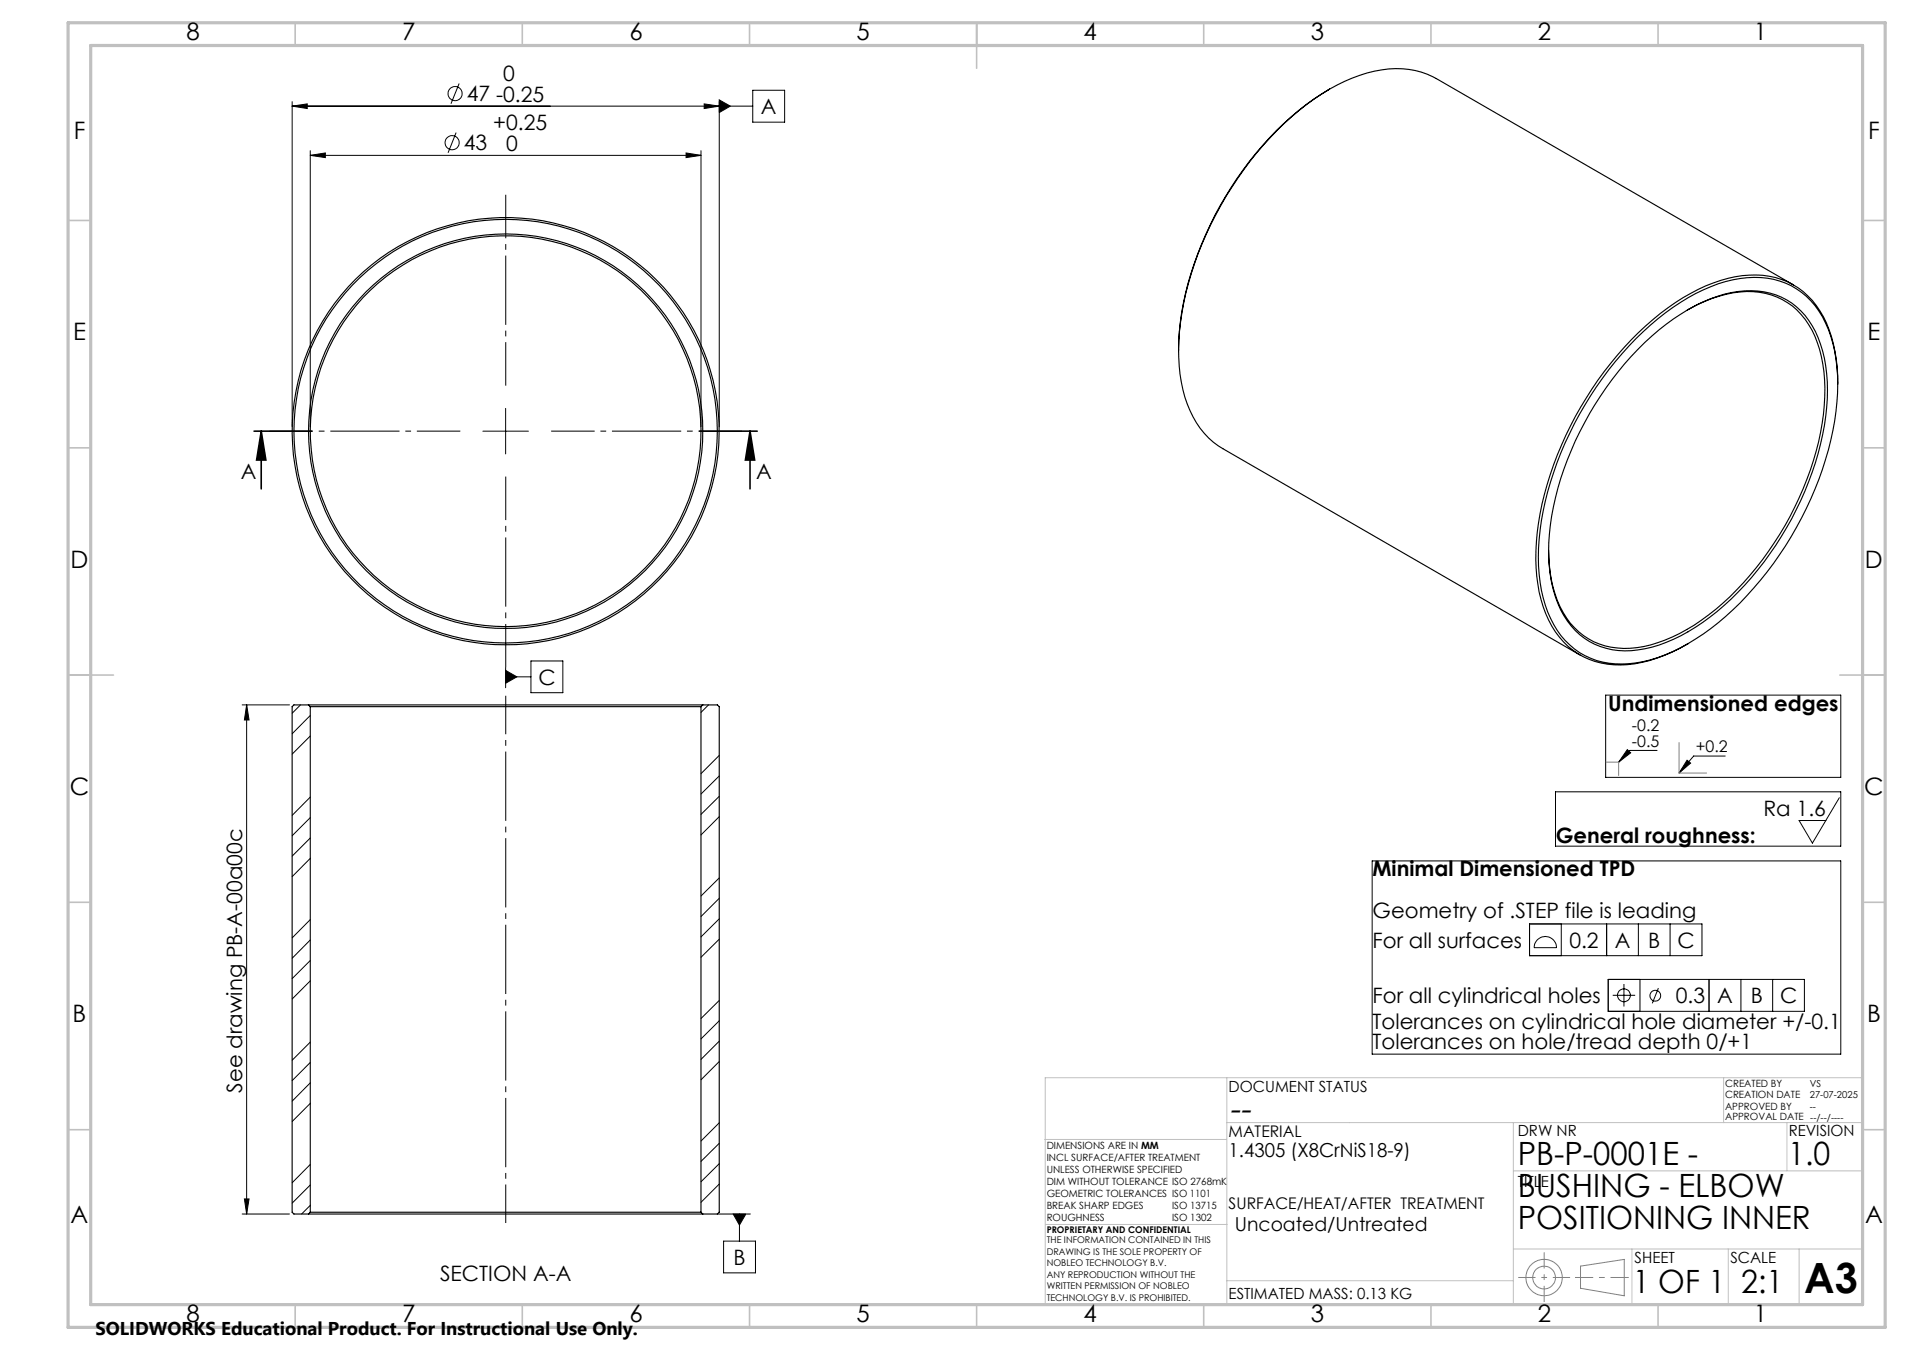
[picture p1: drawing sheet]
<svg xmlns="http://www.w3.org/2000/svg" width="420mm" height="297mm" viewBox="0 0 420 297" stroke-linecap="round" stroke-linejoin="round" font-family="sans-serif">
<g fill="none" stroke="#000" stroke-width=".22">
<path d="M101.1 18.4l-1.8 4.4M165.7 19.9h7v7h-7zM64.3 23.4l3.3-.5v1zM64.3 22.4v71.5M64.3 23.4h101.4M68.3 34.2l3.3-.5v1zM68.3 33.2v60.7M68.3 34.2h86M100.4 29.2l-1.8 4.4M151 33.7l3.3 .5-3.3 .5zM154.3 33.2v60.7M155 22.9l3.3 .5-3.3 .5z"/>
<path d="M158.3 22l2.5 1.4-2.5 1.4zM158.3 22.4v71.5M106.3 94.9h10M111.3 89.8v10.1M53.3 155.1h10.4M54.3 155.1l.5 3.3h-1zM54.3 155.1v112M66.1 155.1l-1.8 1.8M68.3 157.4l-4 4M111.3 147.5l2.5 1.4-2.5 1.4zM111.3 146.9v4.4M111.3 148.9h5.6"/>
<path d="M116.9 145.4h7v7h-7zM156 155.1l-1.7 1.6M353.4 152.9h51.8v18.1h-51.8zM68.3 175.4l-4 4M68.3 179.9l-4 4M68.3 161.9l-4 4M158.3 166.2l-4 4M158.3 170.7l-4 4M158.3 175.2l-4 4M158.3 179.7l-4 4M342.4 174.2h62.8v12h-62.8zM358.2 164.9l.8 .7-2.7 2.1z"/>
<path d="M364.8 165.1h-6l-2.5 2.6M371.4 167.2l.7 .7-2.5 2.2zM379.8 166.3h-7l-3.2 3.8M404.9 175.5l-5.9 10-3-5h5.9M68.3 184.4l-4 3.9M68.3 188.8l-4 4.1M158.3 193.1l-4 4M158.3 197.6l-4 4M302 189.4h103.2v42.5h-103.2zM68.3 202.3l-4 4M68.3 206.8l-4 4M68.3 211.3l-4 4"/>
<path d="M68.3 215.8l-4 4M158.3 202.1l-4 4M158.3 206.6l-4 4M336.7 203.3h37.9v7h-37.9zM338.3 206.8a2.45 2.45 0 0 1 2.8-.6 2.45 2.45 0 0 1 1.5 2.3h-4.9a2.48 2.48 0 0 1 .6-1.7zM343.7 203.3v7M353.7 203.3v7M354 215.5h43.2v7h-43.2zM355 219h4.9M357.5 216.5v4.9M360.6 203.3v7M361 215.5v7"/>
<path d="M365.1 217.4l-1.4 3.3M367.6 203.3v7M376.2 215.5v7M383.2 215.5v7M390.2 215.5v7M68.3 229.3l-4 4M68.3 233.7l-4 4M68.3 238.2l-4 4M158.3 220.1l-4 4M158.3 224.6l-4 4M158.3 229.1l-4 4M158.3 233.5l-4 4.1"/>
<path d="M68.3 256.2l-4 4M68.3 242.7l-4 4M158.3 247l-4 4M158.3 251.5l-4 4M158.3 256l-4 4M53.3 267.1h10.4M53.8 263.8h1l-.5 3.3zM68.3 260.7l-4 4M68.3 265.2l-1.9 1.9M157.9 267.1h7.3M158.3 260.5l-4 4M159.3 273h7v7h-7z"/>
<path d="M161.4 267.1h2.8l-1.4 2.4zM162.8 267.1v5.9"/>
<circle cx="99.5" cy="31.4" r="1.55"/>
<circle cx="100.2" cy="20.6" r="1.55"/>
<circle cx="357.5" cy="219" r="1.41"/>
<circle cx="364.4" cy="219.1" r="1.19"/>
</g>
<g fill="none" stroke="#808080" stroke-width=".22">
<path d="M353.6 167.7h2.7v2.9M369.6 163.4v6.7h6.1M347.9 278.5l9.6-1.4v8l-9.6-1.7z"/>
<circle cx="339.9" cy="281" r="2.51"/>
<circle cx="339.9" cy="281.1" r="4"/>
</g>
<path d="M334.2 281h11.4" fill="none" stroke="#808080" stroke-width=".22" stroke-dasharray="15.2 1.3 1.3 1.3" stroke-dashoffset="11.4" stroke-linecap="butt"/>
<path d="M339.9 275.5v10.9" fill="none" stroke="#808080" stroke-width=".22" stroke-dasharray="15.2 1.3 1.3 1.3" stroke-dashoffset="11.7" stroke-linecap="butt"/>
<path d="M346.7 281h11.8" fill="none" stroke="#808080" stroke-width=".22" stroke-dasharray="15.2 1.3 1.3 1.3" stroke-dashoffset="11.2" stroke-linecap="butt"/>
<g fill="none" stroke="#c0c0c0" stroke-width=".22">
<path d="M270.1 237.1v49.9M379.4 237.1v9.9M410.1 237.1h-180v49.9M230 250.7h40M270.1 247h140M333.1 257.6h77M333.1 247v40M393.3 247v10.6M230.2 269.4h39.9M333.1 274.8h77M359.2 274.8v12.2M380.4 274.8v12.2"/>
<path d="M396 274.8v12.2M270.1 281.8h63"/>
</g>
<g fill="none" stroke="#c0c0c0" stroke-width=".35">
<path d="M65 5v5M115 5v5M165 5v5M215 5v10M265 5v5M315 5v5M365 5v5M15 48.5h5M410 48.5h5M15 98.5h5M410 98.5h5M15 148.5h10"/>
<path d="M405 148.5h10M15 198.5h5M410 198.5h5M15 248.5h5M410 248.5h5M65 287v5M115 287v5M165 287v5M215 287v5M265 287v5M315 287v5M365 287v5"/>
</g>
<path d="M15 5h400v287h-400zM20 10h390v277h-390z" fill="none" stroke="#c0c0c0" stroke-width=".7"/>
<g fill="#000">
<path d="M64.3 23.4l3.3-.5v1zM155 22.9l3.3 .5-3.3 .5zM68.3 34.2l3.3-.5v1zM151 33.7l3.3 .5-3.3 .5zM111.3 147.5l2.5 1.4-2.5 1.4zM158.3 22l2.5 1.4-2.5 1.4zM161.4 267.1l1.4 2.4 1.4-2.4z"/>
<path d="M165.1 94.9l1 6.3h-2zM57.5 94.9l1 6.3h-2z"/>
<path d="M54.3 155.1l.5 3.3h-1zM53.8 263.8h1l-.5 3.3z"/>
<path d="M371.4 167.2l.7 .7-2.5 2.2zM358.2 164.9l.8 .7-2.7 2.1z"/>
</g>
<g fill="none" stroke="#000" stroke-width=".25">
<path d="M292.7 19.6a69.5 69.5 0 0 0-25.1 27.7 67 67 0 0 0-8.2 29.4 29.3 29.3 0 0 0 4.8 17.5 16.2 16.2 0 0 0 5 4.5l78.6 45.4M292.7 19.6a28.5 28.5 0 0 1 17.4-4.3 16.7 16.7 0 0 1 6.1 2l78.6 45.4M292.7 19.6a66.3 66.3 0 0 0-23 23.8 68.2 68.2 0 0 0-10.3 33.5v.3M360.2 74.5a47.4 47.4 0 0 1 19.6-12.6 19.2 19.2 0 0 1 15.7 1.7 19.4 19.4 0 0 1 8 12 46.6 46.6 0 0 1-1 23.4 76.1 76.1 0 0 1-25.9 39.3 36.2 36.2 0 0 1-18 7.7 16.6 16.6 0 0 1-17.3-10 37.2 37.2 0 0 1-2-21.5 76.6 76.6 0 0 1 20.9-40zM362.1 75.3a40.6 40.6 0 0 1 19-10.9 16.2 16.2 0 0 1 16.2 5 25.6 25.6 0 0 1 5 16.4 63.7 63.7 0 0 1-10.2 32.2 60.8 60.8 0 0 1-22.1 21.9 24.7 24.7 0 0 1-15.1 3 15.9 15.9 0 0 1-12.5-11.5 40.1 40.1 0 0 1 0-21.9 72.4 72.4 0 0 1 19.7-34.2zM371.4 68.2a27.5 27.5 0 0 1 14.5-4 15.4 15.4 0 0 1 13.6 9.8 36.4 36.4 0 0 1 1.3 21.1 70.1 70.1 0 0 1-24.7 40.2 33.3 33.3 0 0 1-17.3 7.3 15.6 15.6 0 0 1-16-10.5 30.1 30.1 0 0 1-1.9-11M404.5 84.5a31 31 0 0 0-3.9-16.1 16.7 16.7 0 0 0-17.1-7.8 38.9 38.9 0 0 0-19.6 9.7 76.1 76.1 0 0 0-25.5 46.8 35.7 35.7 0 0 0 2.5 19.3 16.8 16.8 0 0 0 17.4 9.8 32.7 32.7 0 0 0 13.3-4.6M67.9 155.1h86.8M67.9 155.1h-3.2l-.4 .4v111.2l.4 .4h3.2M67.9 155.1l.4 .4M68.3 155.5h86M68.3 155.5v111.2"/>
<path d="M154.3 155.5v111.2M154.7 155.1h3.2l.4 .4v111.2l-.4 .4h-3.2M154.7 155.1l-.4 .4M67.9 267.1h86.8M68.3 266.7h86M68.3 266.7l-.4 .4M154.3 266.7l.4 .4"/>
<circle cx="111.3" cy="94.9" r="46.6"/>
<circle cx="111.3" cy="94.9" r="47"/>
<circle cx="111.3" cy="94.9" r="43.4"/>
<circle cx="111.3" cy="94.9" r="43"/>
</g>
<path d="M55.9 94.9h12.7M57.5 94.9l1 6.3h-2zM57.5 94.9v12.7M154 94.9h12.7M165.1 94.9l1 6.3h-2zM165.1 94.9v12.7" fill="none" stroke="#000" stroke-width=".35"/>
<path d="M101.3 94.8h-42M111.3 84.8v-42M121.3 94.8h42M111.3 104.8v42" fill="none" stroke="#000" stroke-width=".22" stroke-dasharray="15.2 1.3 1.3 1.3" stroke-dashoffset="5.7" stroke-linecap="butt"/>
<path d="M111.3 269.1v-116" fill="none" stroke="#000" stroke-width=".22" stroke-dasharray="15.2 1.3 1.3 1.3" stroke-dashoffset="6.8" stroke-linecap="butt"/>
<text font-size="9.2" x="397.2" y="284.5">A3</text>
<text font-size="7.3" x="270.4" y="246.3">--</text>
<g font-size="7.1">
<text x="334.1" y="256.2">PB-P-0001E -</text>
<text x="393.6" y="256.2">1.0</text>
<text x="334.1" y="263.3">BUSHING - ELBOW</text>
<text x="334.1" y="270.3">POSITIONING INNER</text>
<text x="359.4" y="284.5">1 OF 1</text>
<text x="383.3" y="284.5">2:1</text>
</g>
<g font-size="5.3">
<text x="41" y="8.9">8</text>
<text x="88.5" y="8.9">7</text>
<text x="138.5" y="8.9">6</text>
<text x="188.5" y="8.9">5</text>
<text x="238.5" y="8.9">4</text>
<text x="288.5" y="8.9">3</text>
<text x="338.5" y="8.9">2</text>
<text x="386" y="8.9">1</text>
<text x="16.2" y="30.7">F</text>
<text x="411.2" y="30.7">F</text>
<text x="16.1" y="74.9">E</text>
<text x="411.1" y="74.9">E</text>
<text x="15.5" y="124.9">D</text>
<text x="410.5" y="124.9">D</text>
<text x="15.4" y="174.9">C</text>
<text x="410.4" y="174.9">C</text>
<text x="16" y="224.9">B</text>
<text x="411" y="224.9">B</text>
<text x="15.5" y="269.2">A</text>
<text x="410.5" y="269.2">A</text>
<text x="41" y="290.9">8</text>
<text x="88.5" y="290.9">7</text>
<text x="138.5" y="290.9">6</text>
<text x="188.5" y="290.9">5</text>
<text x="238.5" y="290.9">4</text>
<text x="288.5" y="290.9">3</text>
<text x="338.5" y="290.9">2</text>
<text x="386" y="290.9">1</text>
</g>
<g font-size="4.7">
<text x="110.8" y="17.8">0</text>
<text x="102.8" y="22.3">47 -0.25</text>
<text x="108.6" y="28.6">+0.25</text>
<text x="167.5" y="25.1">A</text>
<text x="102.1" y="33.1">43</text>
<text x="111.4" y="33.1">0</text>
<text x="53" y="105.4">A</text>
<text x="166.4" y="105.4">A</text>
<text x="118.5" y="150.6">C</text>
<text x="354" y="156.4">Undimensioned edges</text>
<text x="388.2" y="179.5">Ra 1.6</text>
<text x="342.5" y="185.5">General roughness:</text>
<text x="302.1" y="192.8">Minimal Dimensioned TPD</text>
<text x="302.1" y="201.9">Geometry of .STEP file is leading</text>
<text x="302.1" y="208.5">For all surfaces</text>
<text x="345.5" y="208.5">0.2</text>
<text x="355.4" y="208.5">A</text>
<text x="362.8" y="208.5">B</text>
<text x="369.3" y="208.5">C</text>
<text x="302.1" y="220.7">For all cylindrical holes</text>
<text x="368.9" y="220.7">0.3</text>
<text x="378" y="220.7">A</text>
<text x="385.4" y="220.7">B</text>
<text x="391.8" y="220.7">C</text>
<text x="302.1" y="226.3">Tolerances on cylindrical hole diameter +/-0.1</text>
<text x="302.1" y="230.9">Tolerances on hole/tread depth 0/+1</text>
<text x="53.3" y="240.4" transform="rotate(-90 53.3 240.4)">See drawing PB-A-00a00c</text>
<text x="96.9" y="281.7">SECTION A-A</text>
<text x="161.5" y="278.3">B</text>
</g>
<g font-size="4.2">
<text x="270.4" y="254.6">1.4305 (X8CrNiS18-9)</text>
<text x="271.8" y="270.8">Uncoated/Untreated</text>
</g>
<text font-size="4.1" x="21" y="293.7">SOLIDWORKS Educational Product. For Instructional Use Only.</text>
<g font-size="3.5">
<text x="359.2" y="160.9">-0.2</text>
<text x="359.2" y="164.3">-0.5</text>
<text x="373.3" y="165.5">+0.2</text>
<text x="270.4" y="250.1">MATERIAL</text>
<text x="270.4" y="266">SURFACE/HEAT/AFTER TREATMENT</text>
</g>
<g font-size="3.4">
<text x="270.4" y="240.2">DOCUMENT STATUS</text>
<text x="334.1" y="250">DRW NR</text>
<text x="393.7" y="250">REVISION</text>
<text x="334.1" y="261.1">TITLE</text>
<text x="359.8" y="277.9">SHEET</text>
<text x="380.9" y="277.9">SCALE</text>
<text x="270.4" y="285.7">ESTIMATED MASS: 0.13 KG</text>
</g>
<g font-size="2.2">
<text x="379.7" y="239.1">CREATED BY</text>
<text x="379.7" y="244.2">APPROVED BY</text>
<text x="379.7" y="241.6">CREATION DATE</text>
<text x="379.7" y="246.5">APPROVAL DATE --/--/----</text>
<text x="230.4" y="252.7">DIMENSIONS ARE IN MM</text>
<text x="230.4" y="255.4">INCL SURFACE/AFTER TREATMENT</text>
<text x="230.4" y="258">UNLESS OTHERWISE SPECIFIED</text>
<text x="230.4" y="260.7">DIM WITHOUT TOLERANCE ISO 2768mK</text>
<text x="230.4" y="263.3">GEOMETRIC TOLERANCES ISO 1101</text>
<text x="230.4" y="266">BREAK SHARP EDGES</text>
<text x="230.4" y="268.6">ROUGHNESS</text>
<text x="258" y="266">ISO 13715</text>
<text x="258" y="268.7">ISO 1302</text>
</g>
<g font-size="2.1">
<text x="398.4" y="239.1">VS</text>
<text x="398.4" y="244.2">--</text>
<text x="398.4" y="241.7">27-07-2025</text>
</g>
<g font-size="2">
<text x="230.4" y="271.3">PROPRIETARY AND CONFIDENTIAL</text>
<text x="230.4" y="273.5">THE INFORMATION CONTAINED IN THIS</text>
<text x="230.4" y="276.1">DRAWING IS THE SOLE PROPERTY OF</text>
<text x="230.4" y="278.6">NOBLEO TECHNOLOGY B.V.</text>
<text x="230.4" y="281.1">ANY REPRODUCTION WITHOUT THE</text>
<text x="230.4" y="283.6">WRITTEN PERMISSION OF NOBLEO</text>
<text x="230.4" y="286.2">TECHNOLOGY B.V. IS PROHIBITED.</text>
</g>
</svg>
